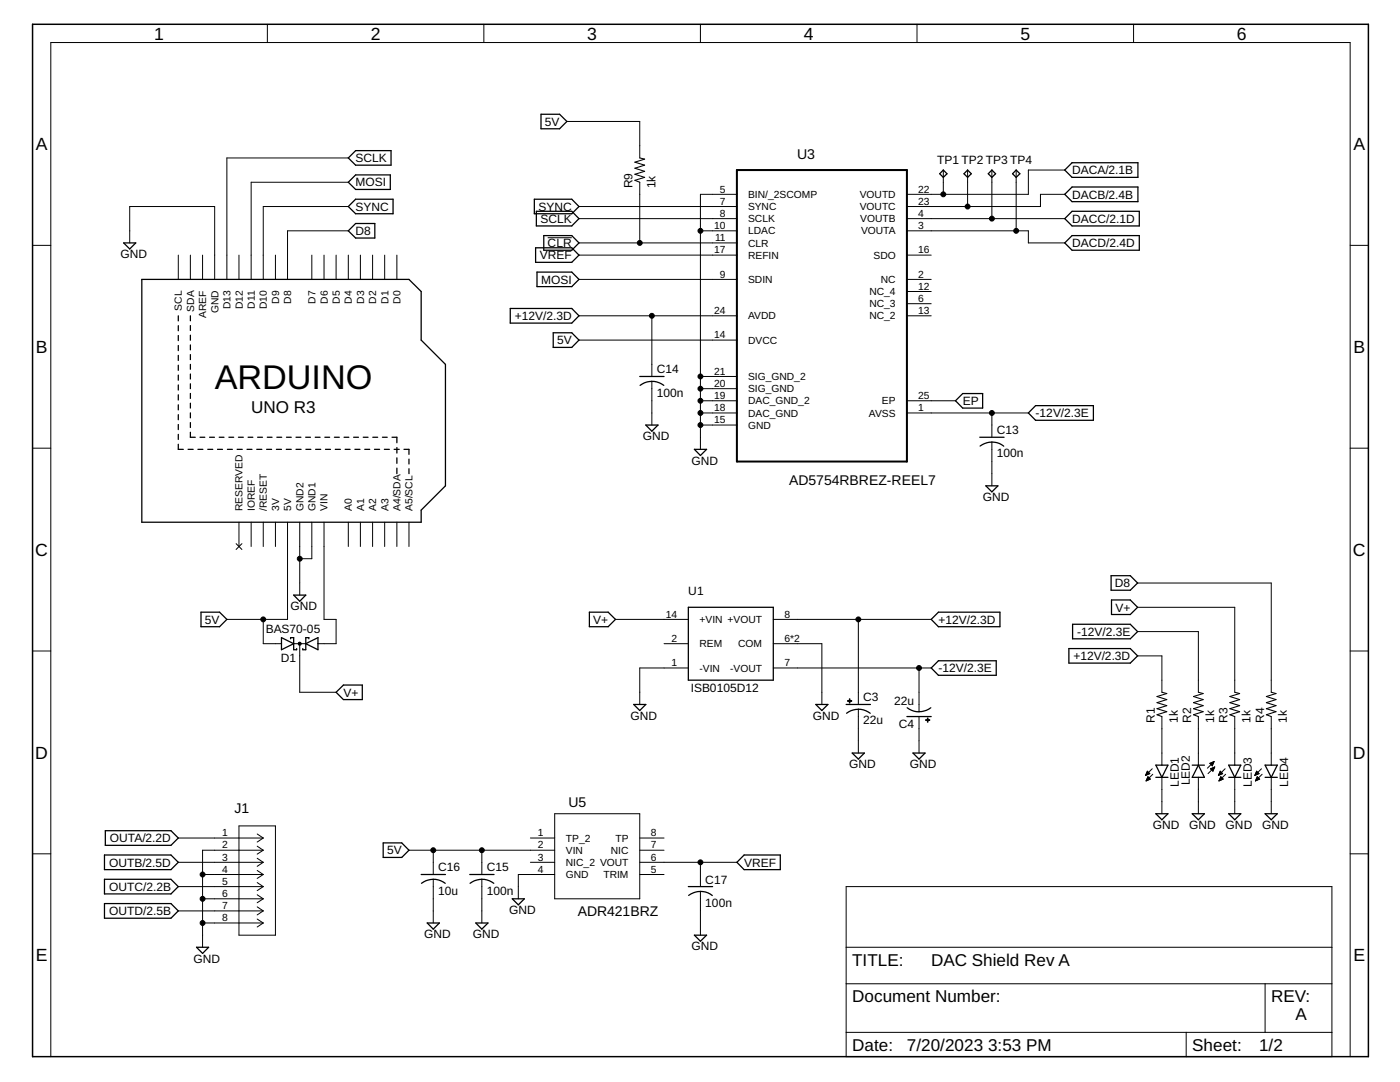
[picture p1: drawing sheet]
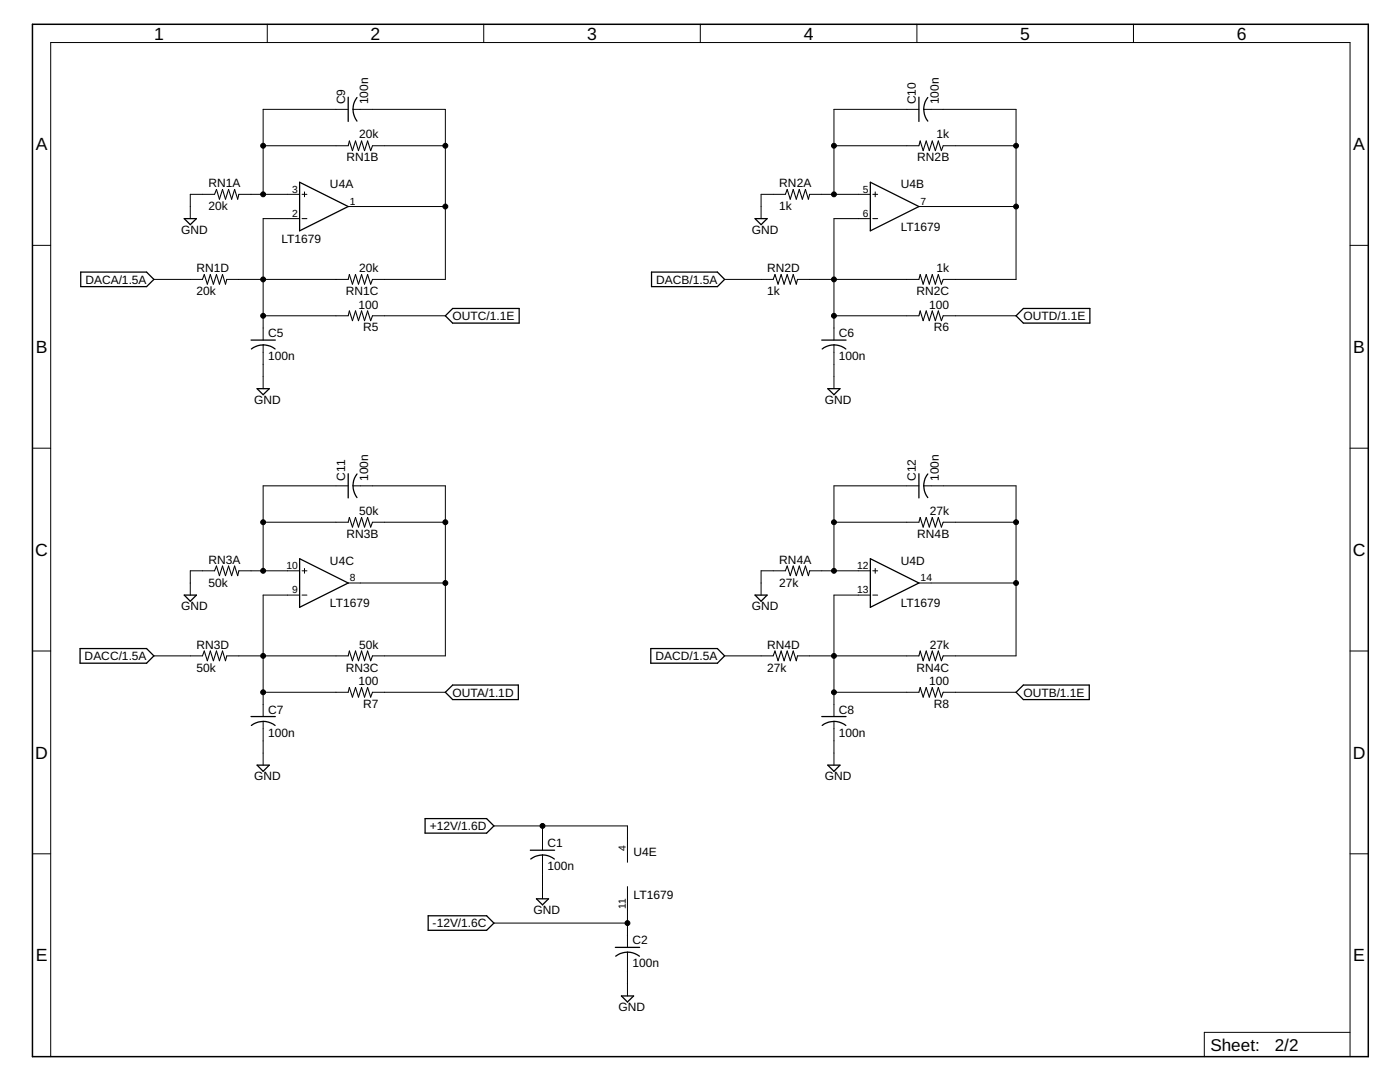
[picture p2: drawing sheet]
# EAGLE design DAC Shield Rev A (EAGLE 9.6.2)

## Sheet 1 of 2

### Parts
C3  22u  CPOL-USC/6032-28W  [C/6032-28W]
C4  22u  CPOL-USC/6032-28W  [C/6032-28W]
C13  100n  C-USC0805  [C0805]
C14  100n  C-USC0805  [C0805]
C15  100n  C-USC0805  [C0805]
C16  10u  C-USC0805  [C0805]
C17  100n  C-USC0805  [C0805]
D1  BAS70-05  [SOT23]
J1  OSTVN08A150  [CONN_OSTVN08A150_OST]
LED1  LEDCHIPLED_0805  [CHIPLED_0805]
LED2  LEDCHIPLED_0805  [CHIPLED_0805]
LED3  LEDCHIPLED_0805  [CHIPLED_0805]
LED4  LEDCHIPLED_0805  [CHIPLED_0805]
R1  1k  R-US_R0805  [R0805]
R2  1k  R-US_R0805  [R0805]
R3  1k  R-US_R0805  [R0805]
R4  1k  R-US_R0805  [R0805]
R9  1k  R-US_R0805  [R0805]
TP1  TPB1,27  [B1,27]
TP2  TPB1,27  [B1,27]
TP3  TPB1,27  [B1,27]
TP4  TPB1,27  [B1,27]
U1  ISB0105D12  ISB0105D12ISB0105D12  [SOP254P1860X845-14L]
U2  ARDUINOR3-BPLACE  [ARDUINOR3-BPLACE]
U3  AD5754RBREZ-REEL7  [SOP65P640X120-25N]
U5  ADR421BRZ  [R_8_ADI]

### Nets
5V: C15.1 C16.1 D1.2(A2) R9.2 U2.5V U3.14(DVCC) U5.2(VIN)
!CLR: R9.1 U3.11(CLR)
+12V: C3.+ C14.1 R1.2 U1.8(+VOUT) U3.24(AVDD) ; also sheet 2
-12V: C4.- C13.1 R2.2 U1.7(-VOUT) U3.1(AVSS) ; also sheet 2
D8: R4.2 U2.D8
DACA: TP1.TP U3.22(VOUTD) ; also sheet 2
DACB: TP2.TP U3.23(VOUTC) ; also sheet 2
DACC: TP3.TP U3.4(VOUTB) ; also sheet 2
DACD: TP4.TP U3.3(VOUTA) ; also sheet 2
EP: U3.25(EP)
GND: C3.- C4.+ C13.2 C14.2 C15.2 C16.2 C17.2 J1.2 J1.4 J1.6 J1.8 LED1.C LED2.A LED3.C LED4.C U1.1(-VIN) U1.6(COM) U1.9(COM) U2.GND U2.GND1 U2.GND2 U3.5(BIN/_2SCOMP) U3.10(LDAC) U3.15(GND) U3.18(DAC_GND) U3.19(DAC_GND_2) U3.20(SIG_GND) U3.21(SIG_GND_2) U5.4(GND) ; also sheet 2
MOSI: U2.D11 U3.9(SDIN)
N$2: D1.1(A1) U2.VIN
N$12: LED1.A R1.1
N$13: LED2.C R2.1
N$14: LED3.A R3.1
N$15: LED4.A R4.1
OUTA: J1.1 ; also sheet 2
OUTB: J1.3 ; also sheet 2
OUTC: J1.5 ; also sheet 2
OUTD: J1.7 ; also sheet 2
SCLK: U2.D13 U3.8(SCLK)
SYNC: U2.D10 U3.7(SYNC)
V+: D1.3(C) R3.2 U1.14(+VIN)
VREF: C17.1 U3.17(REFIN) U5.6(VOUT)
Unconnected: U1.2(REM) U2.A0 U2.A1 U2.A2 U2.A3 U2.A4(A4/SDA) U2.A5(A5/SCL) U2.AREF U2.D0 U2.D1 U2.D2 U2.D3 U2.D4 U2.D5 U2.D6 U2.D7 U2.D9 U2.D12 U2.IOREF U2.RESERVED U2.RESET(/RESET) U2.SCL U2.SDA U3.2(NC) U3.6(NC_3) U3.12(NC_4) U3.13(NC_2) U3.16(SDO) U5.1(TP_2) U5.3(NIC_2) U5.5(TRIM) U5.7(NIC) U5.8(TP)

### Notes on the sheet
- A

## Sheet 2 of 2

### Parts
C1  100n  C-USC0805  [C0805]
C2  100n  C-USC0805  [C0805]
C5  100n  C-USC0805  [C0805]
C6  100n  C-USC0805  [C0805]
C7  100n  C-USC0805  [C0805]
C8  100n  C-USC0805  [C0805]
C9  100n  C-USC0805  [C0805]
C10  100n  C-USC0805  [C0805]
C11  100n  C-USC0805  [C0805]
C12  100n  C-USC0805  [C0805]
R5  100  R-US_R0805  [R0805]
R6  100  R-US_R0805  [R0805]
R7  100  R-US_R0805  [R0805]
R8  100  R-US_R0805  [R0805]
RN1  20k  ACASA5001U5001P1ATACASA5001U5001P1AT  [RESCAV80P320X150X55-8N]
RN2  1k  ACASA5001U5001P1ATACASA5001U5001P1AT  [RESCAV80P320X150X55-8N]
RN3  50k  ACASA5001U5001P1ATACASA5001U5001P1AT  [RESCAV80P320X150X55-8N]
RN4  27k  ACASA5001U5001P1ATACASA5001U5001P1AT  [RESCAV80P320X150X55-8N]
U4  LT1679  AD8648ARZR_14_ADI-M  [R_14_ADI-M]

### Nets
+12V: C1.1 U4.4(E:V+) ; also sheet 1
-12V: C2.1 U4.11(E:V-) ; also sheet 1
DACA: RN1.4 ; also sheet 1
DACB: RN2.4 ; also sheet 1
DACC: RN3.4 ; also sheet 1
DACD: RN4.4 ; also sheet 1
GND: C1.2 C2.2 C5.2 C6.2 C7.2 C8.2 RN1.1 RN2.1 RN3.1 RN4.1 ; also sheet 1
N$1: C10.1 RN2.7 RN2.8 U4.5(B:IN+)
N$3: C9.1 RN1.7 RN1.8 U4.3(A:IN+)
N$4: C9.2 RN1.2 RN1.3 U4.1(A:OUT)
N$5: C10.2 RN2.2 RN2.3 U4.7(B:OUT)
N$6: C11.1 RN3.7 RN3.8 U4.10(C:IN+)
N$7: C11.2 RN3.2 RN3.3 U4.8(C:OUT)
N$8: C12.1 RN4.7 RN4.8 U4.12(D:IN+)
N$9: C12.2 RN4.2 RN4.3 U4.14(D:OUT)
N$10: C5.1 R5.2 RN1.5 RN1.6 U4.2(A:IN-)
N$11: C6.1 R6.2 RN2.5 RN2.6 U4.6(B:IN-)
N$16: C7.1 R7.2 RN3.5 RN3.6 U4.9(C:IN-)
N$17: C8.1 R8.2 RN4.5 RN4.6 U4.13(D:IN-)
OUTA: R7.1 ; also sheet 1
OUTB: R8.1 ; also sheet 1
OUTC: R5.1 ; also sheet 1
OUTD: R6.1 ; also sheet 1

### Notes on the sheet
- Sheet:

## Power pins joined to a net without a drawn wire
3V: U2.3V

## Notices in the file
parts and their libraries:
analog: COPYRIGHT: Copyright (C) 2023 Ultra Librarian. All rights reserved.
